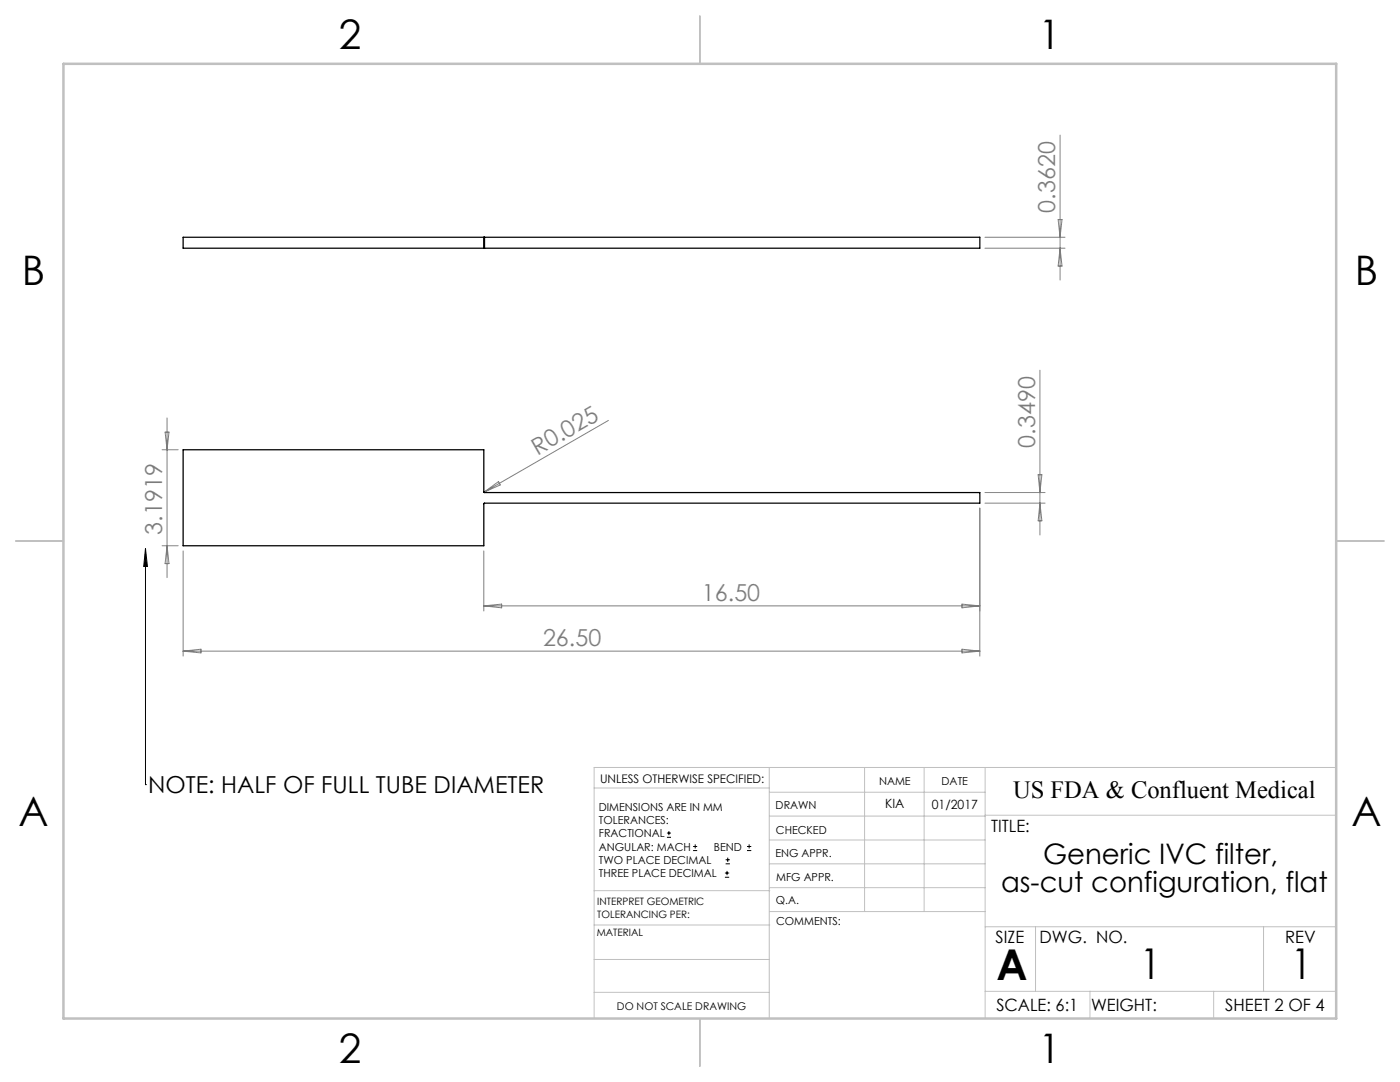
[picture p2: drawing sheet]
<svg xmlns="http://www.w3.org/2000/svg" width="279mm" height="216mm" viewBox="0 0 279 216" stroke-linecap="round" stroke-linejoin="round" font-family="sans-serif">
<g fill="none" stroke="#000" stroke-width=".2">
<path d="M29 109.5l.4 3.5h-.7zM29 109.5v47.1M29 156.6h.1M133.1 167.1h.8M133.1 166.2h.8M133.5 165.8v.9M138.3 169.7h.8M138.3 168.9h.8M138.7 168.5v.8M144.7 175h.8M144.7 174.2h.8M144.8 172.4h.9"/>
<path d="M144.8 171.6h.9M145.1 173.8v.8M145.2 171.1v.9M149.1 169.7h.8M149.1 168.9h.8M149.5 168.5v.8"/>
</g>
<g fill="none" stroke="#c0c0c0" stroke-width=".2">
<path d="M118.6 157.2h34.9M153.5 153.1v50.1M153.5 158.1h43.1M172.5 153.1v28.8M184.4 153.1v28.8M196.6 153.1v50.1M266.7 153.1h-148.1v50.1M118.6 177.7h35M153.5 167.6h43.1M153.5 162.8h43.1M153.5 172.4h43.1M153.5 177.1h43.1"/>
<path d="M196.6 162.7h70.1M118.6 198h34.9M118.6 191.5h34.9M118.6 184.6h35M153.6 181.9h43M196.6 197.8h70.1M196.6 184.9h70.1M206.7 184.9v12.9M217.5 197.8v5.4M242.2 197.8v5.4M252.2 184.9v12.9"/>
</g>
<path d="M139.7 3.2v9.5M3.1 107.9h9.6M266.7 107.9h9.5M139.7 203.2v9.6" fill="none" stroke="#c0c0c0" stroke-width=".25"/>
<path d="M12.7 12.7h254v190.5h-254z" fill="none" stroke="#c0c0c0" stroke-width=".5"/>
<g fill="none" stroke="#808080" stroke-width=".2">
<path d="M211.6 27v28.9M196.6 47.3h15.9M196.6 49.5h15.9M211.2 43.8h.7l-.3 3.5zM211.6 49.5l.3 3.6h-.7zM207.5 73.9v32.9M32.3 89.7h3.3M32.9 86.2h.8l-.4 3.5zM33.3 83.4v31.9M96.6 98.2l2.9-2.1 .3 .7zM121.4 83.9l-24.8 14.3M196.6 98.3h12"/>
<path d="M207.2 94.7h.7l-.4 3.6zM32.3 108.9h3.3M33.3 108.9l.4 3.6h-.8zM36.5 109.9v21M96.6 109.9v12M195.5 101.4v29.5M196.6 100.4h12M207.5 100.4l.4 3.5h-.7zM36.5 129.9h159M36.5 129.9l3.6-.4v.8zM96.6 120.9h98.9M96.6 120.9l3.5-.4v.8z"/>
<path d="M192 129.5l3.5 .4-3.5 .4zM192 120.5l3.5 .4-3.5 .4z"/>
</g>
<path d="M29 109.5l.4 3.5h-.7z" fill="#000"/>
<path d="M96.6 47.3h.1M96.6 49.5h.1M96.6 47.3h-60.1v2.2h60.1M96.6 47.3v2.2M96.7 47.3h98.8v2.2h-98.8M96.7 47.3v2.2M36.5 89.7h60.1v8.5l.1 .1h98.8v2.1h-98.9v8.5h-60.1z" fill="none" stroke="#000" stroke-width=".25"/>
<g font-size="8.5">
<text x="198.9" y="195.5">A</text>
<text x="227.5" y="195.4">1</text>
<text x="257.6" y="195.4">1</text>
</g>
<g font-size="8.1">
<text x="67.6" y="9.7">2</text>
<text x="207.3" y="9.7">1</text>
<text x="4.4" y="57">B</text>
<text x="270.4" y="57">B</text>
<text x="3.7" y="164.9">A</text>
<text x="269.7" y="164.9">A</text>
<text x="67.6" y="212.2">2</text>
<text x="207.3" y="212.2">1</text>
</g>
<g font-size="5.6">
<text x="208.2" y="172.3">Generic IVC filter,</text>
<text x="199.8" y="178">as-cut configuration, flat</text>
</g>
<text font-size="4.9" x="202.2" y="159.3">US FDA &amp; Confluent Medical</text>
<g font-size="4.7" fill="#808080">
<text x="210.6" y="42.4" transform="rotate(-90 210.6 42.4)">0.3620</text>
<text x="206.6" y="89.4" transform="rotate(-90 206.6 89.4)">0.3490</text>
<text x="107.3" y="90.9" transform="rotate(-30 107.3 90.9)">R0.025</text>
<text x="32.3" y="106.7" transform="rotate(-90 32.3 106.7)">3.1919</text>
<text x="140.1" y="119.9">16.50</text>
<text x="108.4" y="128.9">26.50</text>
</g>
<text font-size="4.7" x="29.6" y="158.3">NOTE: HALF OF FULL TUBE DIAMETER</text>
<g font-size="3.4">
<text x="197.8" y="166">TITLE:</text>
<text x="198.7" y="188.1">SIZE</text>
<text x="207.5" y="188.1">DWG. NO.</text>
<text x="256.5" y="188.2">REV</text>
<text x="198.8" y="201.7">SCALE: 6:1</text>
<text x="217.7" y="201.8">WEIGHT:</text>
<text x="244.5" y="201.7">SHEET 2 OF 4</text>
</g>
<g font-size="2.5">
<text x="176.7" y="161.3">KIA</text>
<text x="186" y="161.4">01/2017</text>
</g>
<text font-size="2.4" x="119.8" y="156.2">UNLESS OTHERWISE SPECIFIED:</text>
<g font-size="2.2">
<text x="119.5" y="161.8">DIMENSIONS ARE IN MM</text>
<text x="154.8" y="161.4">DRAWN</text>
<text x="175.4" y="156.6">NAME</text>
<text x="187.9" y="156.7">DATE</text>
<text x="119.5" y="164.4">TOLERANCES:</text>
<text x="119.5" y="167.1">FRACTIONAL</text>
<text x="154.9" y="166.3">CHECKED</text>
<text x="119.5" y="169.7">ANGULAR: MACH</text>
<text x="119.5" y="172.4">TWO PLACE DECIMAL</text>
<text x="142.5" y="169.7">BEND</text>
<text x="154.8" y="171">ENG APPR.</text>
<text x="119.5" y="175">THREE PLACE DECIMAL</text>
<text x="154.9" y="175.7">MFG APPR.</text>
<text x="154.9" y="180.4">Q.A.</text>
<text x="154.9" y="184.6">COMMENTS:</text>
</g>
<text font-size="2.1" x="123.1" y="201.6">DO NOT SCALE DRAWING</text>
<g font-size="2">
<text x="119.2" y="180.6">INTERPRET GEOMETRIC</text>
<text x="119.2" y="183.1">TOLERANCING PER:</text>
<text x="119.1" y="186.7">MATERIAL</text>
</g>
</svg>
